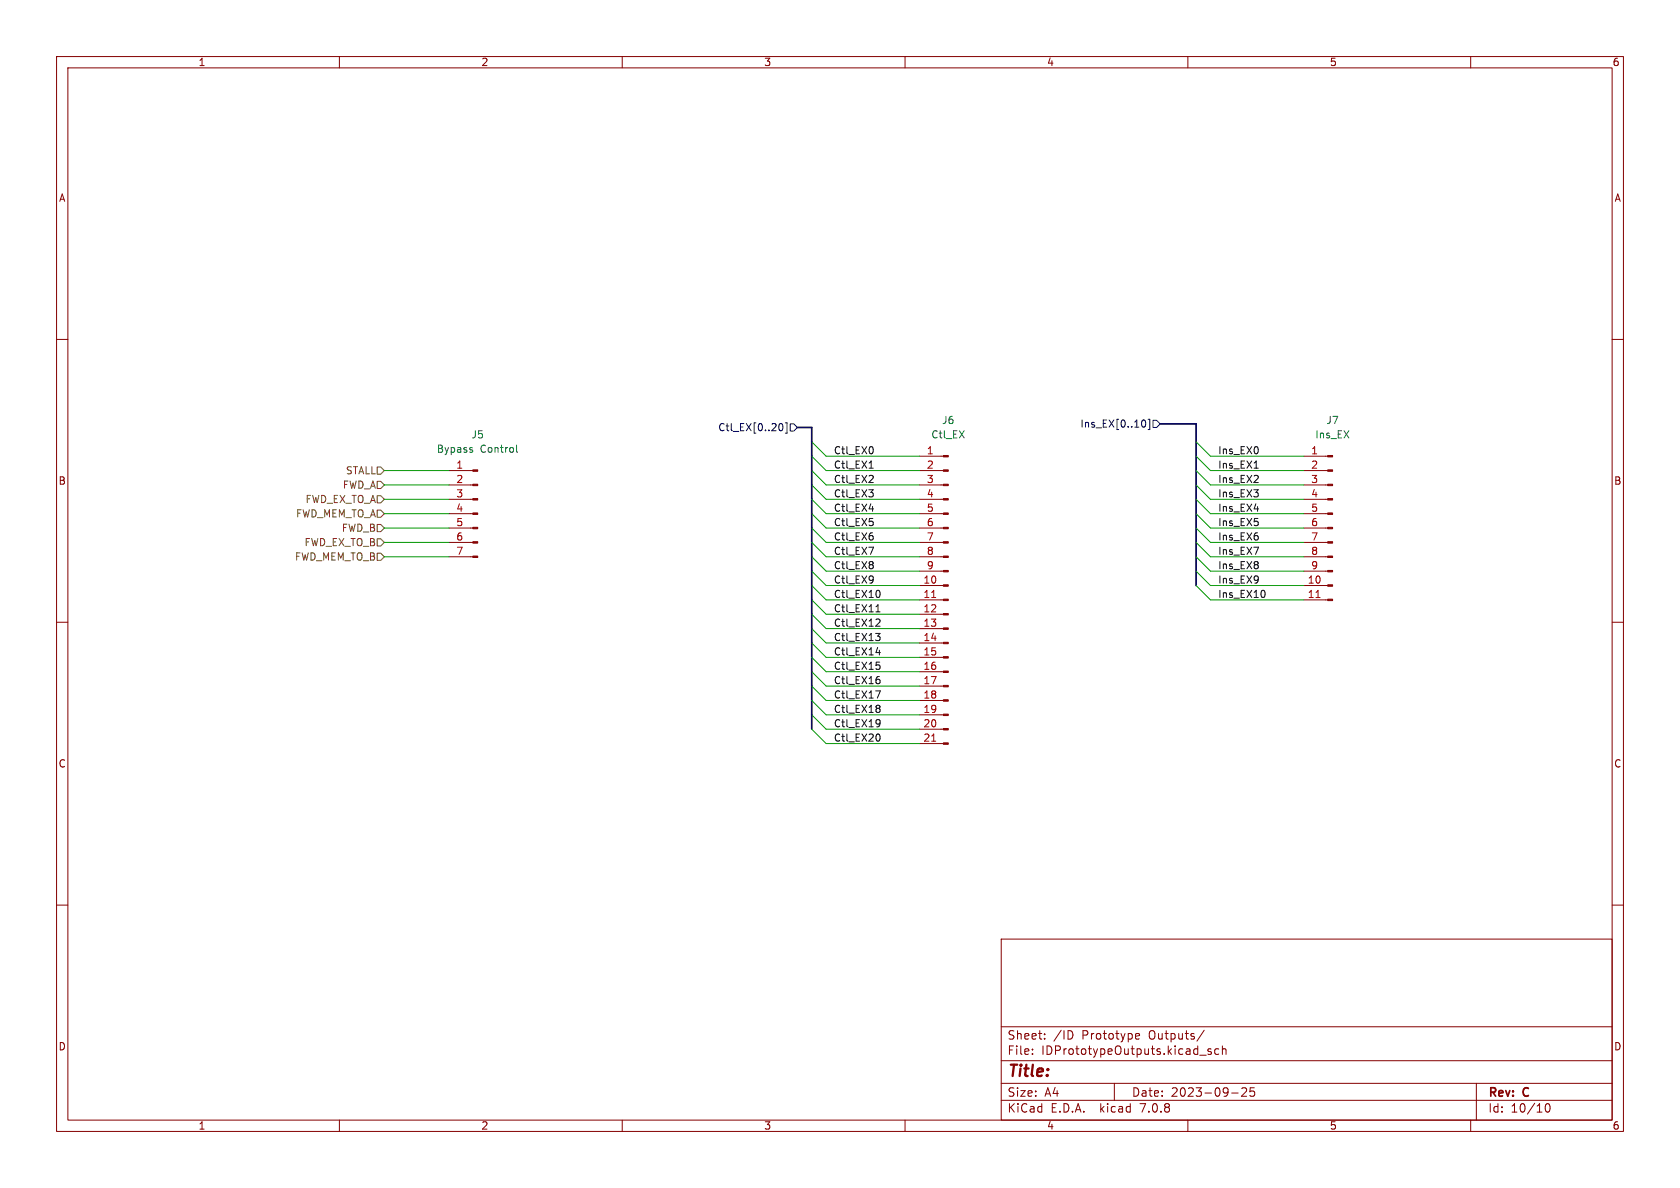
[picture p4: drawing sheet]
<svg xmlns="http://www.w3.org/2000/svg" width="297mm" height="210mm" viewBox="0 0 297 210" stroke-linecap="round" stroke-linejoin="round" font-family="sans-serif">
<g fill="none" stroke="#840000" stroke-width=".18">
<path d="M10 10h277v190h-277zM12 12h273v186h-273zM60 10v2M110 10v2M160 10v2M210 10v2M260 10v2M10 60h2M285 60h2M79.4 98.4h4.2M79.4 95.9h4.2M79.4 93.3h4.2"/>
<path d="M79.4 90.8h4.2M79.4 88.3h4.2M79.4 85.7h4.2M79.4 83.2h4.2M162.6 98.4h4.2M162.6 95.9h4.2M162.6 93.3h4.2M162.6 90.8h4.2M162.6 88.3h4.2M162.6 85.7h4.2M162.6 83.2h4.2M162.6 80.6h4.2"/>
<path d="M230.5 98.4h4.2M230.5 95.9h4.2M230.5 93.3h4.2M230.5 90.8h4.2M230.5 88.3h4.2M230.5 85.7h4.2M230.5 83.2h4.2M230.5 80.6h4.2M10 110h2M162.6 118.7h4.2M162.6 116.2h4.2M162.6 113.7h4.2"/>
<path d="M162.6 111.1h4.2M162.6 108.6h4.2M162.6 106h4.2M162.6 103.5h4.2M162.6 101h4.2M230.5 106h4.2M230.5 103.5h4.2M230.5 101h4.2M285 110h2M162.6 131.4h4.2M162.6 128.9h4.2M162.6 126.4h4.2"/>
<path d="M162.6 123.8h4.2M162.6 121.3h4.2M10 160h2M285 160h2M177 166h108v32h-108zM60 198v2M110 198v2M160 198v2M177 194.5h108M177 191.5h108M177 187.5h108M177 181.5h108"/>
<path d="M182.5 186.3v.1M182.5 185.5v.1M184.7 183.6v.1M184.7 182.8v.1M189.5 182.4l.2 .4-.2 .7M197 191.5v3M200.8 182.8l.4-.1 .3 .4-.8 .1M200.8 183.6h.6M210 198v2M212.1 186.5h1.1M212.9 182.1l-1.3 2M214.1 185.5l-.4-.1-.2 .2 .1 .2 .5 .2v.3h-.6"/>
<path d="M215.5 185.5l-.5-.1-.3 .3v.4l.2 .2h.6M216.1 185.5l.2-.1 .4 .1v.9M216.1 184.9v1.5M217.7 193.2h1.2M219.5 192.4l.6-.1 .2 .1 .1 .3-.9 1.1h.9M221.7 192.3h-.7v.7l.2-.1h.5l.1 .3-.1 .5-.2 .1-.5-.1M260 198v2M261 191.5v6.5M273.4 195.2l.1-.1a.81 .81 0 0 1 .6 .6 .81 .81 0 0 1-.3 .8l-.1 .1a.81 .81 0 0 1-.6-.6 .81 .81 0 0 1 .3-.8z"/>
</g>
<g fill="#840000" stroke="#840000" stroke-width=".18">
<path d="M166.8 131.3h.8v.3h-.8z"/>
<path d="M166.8 128.8h.8v.2h-.8z"/>
<path d="M166.8 126.2h.8v.3h-.8z"/>
<path d="M166.8 123.7h.8v.3h-.8z"/>
<path d="M166.8 121.2h.8v.2h-.8z"/>
<path d="M166.8 118.6h.8v.3h-.8z"/>
<path d="M166.8 116.1h.8v.2h-.8z"/>
<path d="M166.8 113.5h.8v.3h-.8z"/>
<path d="M166.8 111h.8v.3h-.8z"/>
<path d="M166.8 108.5h.8v.2h-.8z"/>
<path d="M166.8 105.9h.8v.3h-.8z"/>
<path d="M166.8 103.4h.8v.2h-.8z"/>
<path d="M166.8 100.8h.8v.3h-.8z"/>
<path d="M166.8 98.3h.8v.3h-.8z"/>
<path d="M166.8 95.8h.8v.2h-.8z"/>
<path d="M166.8 93.2h.8v.3h-.8z"/>
<path d="M166.8 90.7h.8v.2h-.8z"/>
<path d="M166.8 88.1h.8v.3h-.8z"/>
<path d="M166.8 85.6h.8v.3h-.8z"/>
<path d="M166.8 83.1h.8v.2h-.8z"/>
<path d="M166.8 80.5h.8v.3h-.8z"/>
<path d="M234.7 105.9h.9v.3h-.9z"/>
<path d="M234.7 103.4h.9v.2h-.9z"/>
<path d="M234.7 100.8h.9v.3h-.9z"/>
<path d="M234.7 98.3h.9v.3h-.9z"/>
<path d="M234.7 95.8h.9v.2h-.9z"/>
<path d="M234.7 93.2h.9v.3h-.9z"/>
<path d="M234.7 90.7h.9v.2h-.9z"/>
<path d="M234.7 88.1h.9v.3h-.9z"/>
<path d="M234.7 85.6h.9v.3h-.9z"/>
<path d="M234.7 83.1h.9v.2h-.9z"/>
<path d="M234.7 80.5h.9v.3h-.9z"/>
<path d="M83.6 98.3h.9v.3h-.9z"/>
<path d="M83.6 95.8h.9v.2h-.9z"/>
<path d="M83.6 93.2h.9v.3h-.9z"/>
<path d="M83.6 90.7h.9v.2h-.9z"/>
<path d="M83.6 88.1h.9v.3h-.9z"/>
<path d="M83.6 85.6h.9v.3h-.9z"/>
<path d="M83.6 83.1h.9v.2h-.9z"/>
</g>
<path d="M164.7 105.6h.7M232.7 105.6h.7M164.7 131h.7" fill="none" stroke="#a90000" stroke-width=".18"/>
<path d="M83.4 79.5l.2 .2-.2 .3M83.4 79.1l.1 .1M91.3 78.7v1.1l.2 .2" fill="none" stroke="#006464" stroke-width=".18"/>
<path d="M66.7 92.7h.6l.6 .6-.6 .7h-.6zM66.7 97.8h.6l.6 .6-.6 .7h-.6zM66.7 87.6h.6l.6 .7-.6 .6h-.6zM66.7 90.2h.6l.6 .6-.6 .6h-.6zM66.7 85.1h.6l.6 .6-.6 .7h-.6zM66.7 95.3h.6l.6 .6-.6 .6h-.6zM66.7 82.6h.6l.6 .6-.6 .6h-.6z" fill="none" stroke="#725600" stroke-width=".18"/>
<path d="M137.8 75l.2-.1a.68 .68 0 0 1 .4 .6 .68 .68 0 0 1-.4 .6l-.2-.1M138.8 74.8h.3v1.8h-.3M139.7 74.9h.6l.7 .7-.7 .6h-.6zM202 74.3l.1-.1a.68 .68 0 0 1 .5 .7 .68 .68 0 0 1-.5 .6l-.1-.1M203 74.1h.3v1.8h-.3M203.8 74.3h.7l.6 .6-.6 .7h-.7z" fill="none" stroke="#000084" stroke-width=".18"/>
<g fill="none" stroke="#0f0f0f" stroke-width=".18">
<path d="M154.3 79.2v.8M153.6 85.3h.8M153.6 86.6h.8l-.4 .5M153.6 96.7h.8l-.5 1.3M153.6 82.8h.8M153.6 90h.8M154.3 94.8v.5M154.3 84.2v.4M154.3 87.2v.5M154.3 92.3v.5M154.3 99.4v.3M154.3 99.9v.5"/>
<path d="M221.7 82.8h.7M154.3 101.9v.9M154.4 102.4l-.1 .1M154.8 112h.8l-.4 .5M154.9 108.2h.7M154.9 115.4h.7M154.9 117.1h.6M155 107.2l.2-.3v1.3M155 109.4l.5 .1 .1 .3-.8 .9h.8M155 117.5h.3l.3 .3-.1 .4-.5 .1M155.2 119.6h.3M155.3 104.4a.79 .79 0 0 1 0 1.2"/>
<path d="M155.3 112.5l.3 .2v.3l-.3 .2M155.5 114.9v.9M223.5 104.4l.2 .4-.2 .8M154.8 122.1h.8l-.5 1.3M155.1 124.7h.2l.3 .2-.3 .3M155.1 127.2l.4 .1a.84 .84 0 0 1-.3 1.2M155.1 125.2h.2M155.3 129.8a.79 .79 0 0 1 0 1.2M155.3 120.1l.3 .2v.3l-.3 .3M155.3 125.2l.3 .3v.2l-.3 .2h-.2M155.6 127.8l-.3 .2h-.2"/>
</g>
<path d="M141 75.6h2.5v53.3M205.1 74.9h6.4v28.6" fill="none" stroke="#000084" stroke-width=".3"/>
<g fill="none" stroke="#009600" stroke-width=".18">
<path d="M143.5 78.1l2.5 2.5h16.6M211.5 78.1l2.5 2.5h16.5M67.9 85.7h11.5M67.9 88.3h11.5M67.9 83.2h11.5M67.9 90.8h11.5M67.9 98.4h11.5M67.9 93.3h11.5M67.9 95.9h11.5M143.5 83.2l2.5 2.5h16.6M143.5 85.7l2.5 2.6h16.6M143.5 80.6l2.5 2.6h16.6"/>
<path d="M143.5 88.3l2.5 2.5h16.6M143.5 95.9l2.5 2.5h16.6M143.5 90.8l2.5 2.5h16.6M143.5 93.3l2.5 2.6h16.6M143.5 98.4l2.5 2.6h16.6M211.5 83.2l2.5 2.5h16.5M211.5 85.7l2.5 2.6h16.5M211.5 80.6l2.5 2.6h16.5M211.5 88.3l2.5 2.5h16.5M211.5 95.9l2.5 2.5h16.5M211.5 90.8l2.5 2.5h16.5M211.5 93.3l2.5 2.6h16.5"/>
<path d="M211.5 98.4l2.5 2.6h16.5M143.5 118.7l2.5 2.6h16.6M143.5 113.7l2.5 2.5h16.6M143.5 111.1l2.5 2.6h16.6M143.5 106l2.5 2.6h16.6M143.5 108.6l2.5 2.5h16.6M143.5 116.2l2.5 2.5h16.6M143.5 101l2.5 2.5h16.6M143.5 103.5l2.5 2.5h16.6M211.5 101l2.5 2.5h16.5M211.5 103.5l2.5 2.5h16.5M143.5 128.9l2.5 2.5h16.6"/>
<path d="M143.5 121.3l2.5 2.5h16.6M143.5 123.8l2.5 2.6h16.6M143.5 126.4l2.5 2.5h16.6"/>
</g>
<text font-size="2.8" fill="#840000" x="178" y="190.9">Title:</text>
<g font-size="2.1" fill="#840000">
<text x="178" y="184">Sheet:</text>
<text x="186.2" y="184">/ID</text>
<text x="191.3" y="184">Prototype</text>
<text x="203.3" y="184">Outputs/</text>
<text x="178" y="186.7">File:</text>
<text x="184.1" y="186.7">IDPrototypeOutputs.kicad_sch</text>
<text x="178" y="196.9">KiCad</text>
<text x="178" y="194.1">Size:</text>
<text x="184.7" y="194.1">A4</text>
<text x="185.7" y="196.9">E.D.A.</text>
<text x="194.6" y="196.9">kicad</text>
<text x="200" y="194.1">Date:</text>
<text x="201.8" y="196.9">7.0.8</text>
<text x="207" y="194.1">2023-09-25</text>
<text x="263" y="194.3">Rev:</text>
<text x="263" y="196.9">Id:</text>
<text x="267.1" y="196.9">10/10</text>
<text x="269.4" y="194.3">C</text>
</g>
<g font-size="1.8" fill="#840000">
<text x="35" y="11.9">1</text>
<text x="85" y="11.9">2</text>
<text x="135" y="11.9">3</text>
<text x="185" y="11.9">4</text>
<text x="235" y="11.9">5</text>
<text x="285" y="11.9">6</text>
<text x="10.3" y="35.9">A</text>
<text x="285.3" y="35.9">A</text>
<text x="10.3" y="85.9">B</text>
<text x="285.3" y="85.9">B</text>
<text x="10.3" y="135.9">C</text>
<text x="285.3" y="135.9">C</text>
<text x="10.3" y="185.9">D</text>
<text x="285.3" y="185.9">D</text>
<text x="35" y="199.9">1</text>
<text x="85" y="199.9">2</text>
<text x="135" y="199.9">3</text>
<text x="185" y="199.9">4</text>
<text x="235" y="199.9">5</text>
<text x="285" y="199.9">6</text>
</g>
<g font-size="1.8" fill="#006464">
<text x="83.3" y="77.7">J5</text>
<text x="164.5" y="77.7">Ctl_EX</text>
<text x="166.4" y="75.2">J6</text>
<text x="232.4" y="77.7">Ins_EX</text>
<text x="234.4" y="75.2">J7</text>
<text x="77.1" y="80.2">Bypass</text>
<text x="84.9" y="80.2">Control</text>
</g>
<g font-size="1.8" fill="#000084">
<text x="126.9" y="76.4">Ctl_EX[0..20]</text>
<text x="190.9" y="75.8">Ins_EX[0..10]</text>
</g>
<g font-size="1.8" fill="#a90000">
<text x="80.6" y="82.9">1</text>
<text x="163.8" y="80.4">1</text>
<text x="163.8" y="82.9">2</text>
<text x="231.7" y="80.4">1</text>
<text x="231.7" y="82.9">2</text>
<text x="80.6" y="85.5">2</text>
<text x="80.6" y="88">3</text>
<text x="163.8" y="85.5">3</text>
<text x="163.8" y="88">4</text>
<text x="231.7" y="85.5">3</text>
<text x="231.7" y="88">4</text>
<text x="80.6" y="90.6">4</text>
<text x="80.6" y="93.1">5</text>
<text x="80.6" y="95.6">6</text>
<text x="163.8" y="90.6">5</text>
<text x="163.8" y="93.1">6</text>
<text x="163.8" y="95.6">7</text>
<text x="231.7" y="90.6">5</text>
<text x="231.7" y="93.1">6</text>
<text x="231.7" y="95.6">7</text>
<text x="80.6" y="98.2">7</text>
<text x="163.8" y="98.2">8</text>
<text x="163.8" y="100.7">9</text>
<text x="231.7" y="98.2">8</text>
<text x="231.7" y="100.7">9</text>
<text x="163.2" y="103.3">10</text>
<text x="163.2" y="105.8">11</text>
<text x="231.1" y="103.3">10</text>
<text x="231.1" y="105.8">11</text>
<text x="163.2" y="108.3">12</text>
<text x="163.2" y="110.9">13</text>
<text x="163.2" y="113.4">14</text>
<text x="163.2" y="116">15</text>
<text x="163.2" y="118.5">16</text>
<text x="163.2" y="121">17</text>
<text x="163.2" y="123.6">18</text>
<text x="163.2" y="126.1">19</text>
<text x="163.2" y="128.7">20</text>
<text x="163.2" y="131.2">21</text>
</g>
<g font-size="1.8" fill="#0f0f0f">
<text x="147.3" y="80.4">Ctl_EX0</text>
<text x="147.3" y="82.9">Ctl_EX1</text>
<text x="215.3" y="80.4">Ins_EX0</text>
<text x="215.3" y="82.9">Ins_EX1</text>
<text x="147.3" y="85.5">Ctl_EX2</text>
<text x="147.3" y="88">Ctl_EX3</text>
<text x="215.3" y="88">Ins_EX3</text>
<text x="215.3" y="85.5">Ins_EX2</text>
<text x="147.3" y="95.6">Ctl_EX6</text>
<text x="147.3" y="90.5">Ctl_EX4</text>
<text x="147.3" y="93.1">Ctl_EX5</text>
<text x="215.3" y="90.5">Ins_EX4</text>
<text x="215.3" y="93.1">Ins_EX5</text>
<text x="215.3" y="95.6">Ins_EX6</text>
<text x="147.3" y="98.2">Ctl_EX7</text>
<text x="147.3" y="100.7">Ctl_EX8</text>
<text x="215.3" y="98.2">Ins_EX7</text>
<text x="215.3" y="100.7">Ins_EX8</text>
<text x="147.3" y="105.8">Ctl_EX10</text>
<text x="147.3" y="103.2">Ctl_EX9</text>
<text x="215.3" y="103.2">Ins_EX9</text>
<text x="215.3" y="105.8">Ins_EX10</text>
<text x="147.3" y="108.3">Ctl_EX11</text>
<text x="147.3" y="113.4">Ctl_EX13</text>
<text x="147.3" y="110.9">Ctl_EX12</text>
<text x="147.3" y="115.9">Ctl_EX14</text>
<text x="147.3" y="118.5">Ctl_EX15</text>
<text x="147.3" y="121">Ctl_EX16</text>
<text x="147.3" y="123.6">Ctl_EX17</text>
<text x="147.3" y="126.1">Ctl_EX18</text>
<text x="147.3" y="128.6">Ctl_EX19</text>
<text x="147.3" y="131.2">Ctl_EX20</text>
</g>
<g font-size="1.8" fill="#725600">
<text x="53.9" y="89.1">FWD_EX_TO_A</text>
<text x="60.5" y="86.6">FWD_A</text>
<text x="61" y="84">STALL</text>
<text x="52.2" y="91.7">FWD_MEM_TO_A</text>
<text x="60.3" y="94.2">FWD_B</text>
<text x="52" y="99.3">FWD_MEM_TO_B</text>
<text x="53.7" y="96.7">FWD_EX_TO_B</text>
</g>
</svg>
